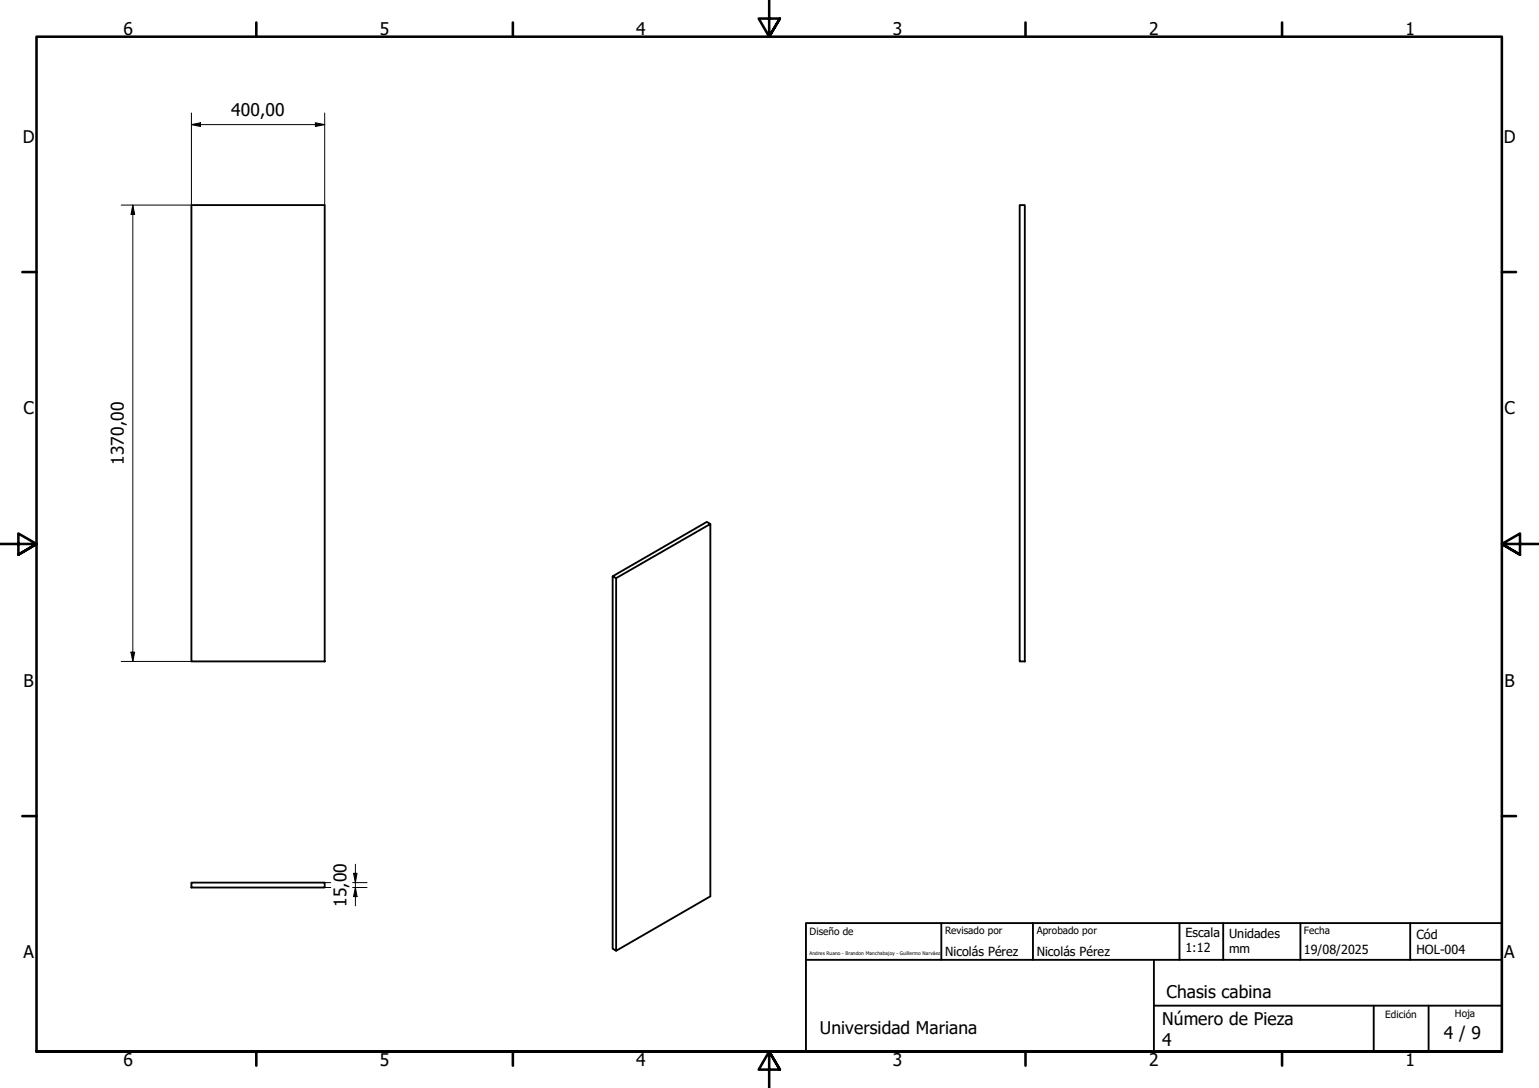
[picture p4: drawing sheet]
<svg xmlns="http://www.w3.org/2000/svg" width="420mm" height="297mm" viewBox="0 0 420 297" stroke-linecap="round" stroke-linejoin="round" font-family="sans-serif">
<!-- layer: Visible (ISO) -->
<path d="M52.3 56h36.3v124.6h-36.3zM278.4 56h1.4v124.6h-1.4zM167.3 157.3v101.7l.9 .6v-101.8M193.9 143.1l-25.7 14.7-.9-.5 25.7-14.8 .9 .6v101.6l-25.7 14.9M52.3 241h36.3v1.3h-36.3z" fill="none" stroke="#000" stroke-width=".51"/>
<!-- layer: Borde (ISO) -->
<g fill="none" stroke="#000" stroke-width=".7">
<path d="M70 6.1v3.9M140 6.1v3.9M210 0v10l-2.9-4.9h5.8l-2.9 4.9 2.9-4.9M280 6.1v3.9M350 6.1v3.9M6.1 74.3h3.9M410 74.3h3.9M0 148.5h10l-5-2.8v5.7l5-2.9-5 2.9M420 148.5h-10l5-2.8v5.7l-5-2.9 5 2.9M6.1 222.8h3.9M410 222.8h3.9M10 287.1v-277.1h400v277.1h-400h400"/>
<path d="M70 287.1v3.8M140 287.1v3.8M212.9 292l-2.9-4.9 2.9 4.9h-5.8l2.9-4.9v9.9M280 287.1v3.8M350 287.1v3.8"/>
</g>
<path d="M220 252h190v35.1h-190zM257 252v10.1M282 252v10.1M322 252v10.1M333.9 252v10.1M355 252v10.1M385 252v10.1M220 262.1h190M315 274.6h95M315 262.1v25M375 274.6v12.5M390 274.6v12.5" fill="none" stroke="#000" stroke-width=".51"/>
<!-- layer: Cota (ISO) -->
<g fill="none" stroke="#000" stroke-width=".27">
<path d="M52.3 34l2.4-.5v1zM52.3 34h36.3M52.3 30.8v25.2h-19.2M86.1 33.5l2.5 .5-2.5 .5zM88.6 30.8v25.2M36.3 56l.5 2.5h-1zM36.3 56v124.6M35.8 178h1l-.5 2.6zM33.1 180.6h19.2M96.5 238.4h1l-.5 2.6zM97 236v11.3M88.6 241h1.7"/>
<path d="M88.6 242.3h1.7M96.3 241h3.9M96.3 242.3h3.9M97 242.3l.5 2.5h-1z"/>
</g>
<path d="M52.3 34l2.4-.5v1zM86.1 33.5l2.5 .5-2.5 .5zM36.3 56l.5 2.5h-1zM35.8 178h1l-.5 2.6zM96.5 238.4h1l-.5 2.6zM97 242.3l.5 2.5h-1z" fill="#000"/>
<g font-size="4.8">
<text x="33.7" y="9.6">6</text>
<text x="103.7" y="9.6">5</text>
<text x="173.7" y="9.6">4</text>
<text x="243.7" y="9.6">3</text>
<text x="313.7" y="9.6">2</text>
<text x="383.7" y="9.6">1</text>
<text x="63.1" y="31.6">400,00</text>
<text x="6.2" y="38.9">D</text>
<text x="410.5" y="38.9">D</text>
<text x="6.4" y="113.1">C</text>
<text x="410.7" y="113.1">C</text>
<text x="33.8" y="126.9" transform="rotate(-90 33.8 126.9)">1370,00</text>
<text x="6.4" y="187.4">B</text>
<text x="410.7" y="187.4">B</text>
<text x="94.6" y="247.6" transform="rotate(-90 94.6 247.6)">15,00</text>
<text x="6.4" y="261.7">A</text>
<text x="410.7" y="261.7">A</text>
<text x="318.5" y="272.5">Chasis cabina</text>
<text x="317.2" y="279.7">Número de Pieza</text>
<text x="223.8" y="282.2">Universidad Mariana</text>
<text x="317.2" y="285.5">4</text>
<text x="394.2" y="283.8">4 / 9</text>
<text x="33.7" y="290.9">6</text>
<text x="103.7" y="290.9">5</text>
<text x="173.7" y="290.9">4</text>
<text x="243.7" y="290.9">3</text>
<text x="313.7" y="290.9">2</text>
<text x="383.7" y="290.9">1</text>
</g>
<g font-size="3.4">
<text x="323.7" y="255.9">Escala</text>
<text x="335.5" y="256.1">Unidades</text>
<text x="386.7" y="256.3">Cód</text>
<text x="258" y="261">Nicolás Pérez</text>
<text x="283" y="261">Nicolás Pérez</text>
<text x="323.7" y="260">1:12</text>
<text x="335.5" y="260.3">mm</text>
<text x="356" y="260.5">19/08/2025</text>
<text x="386.7" y="260.5">HOL-004</text>
</g>
<g font-size="2.7">
<text x="221" y="255.3">Diseño de</text>
<text x="258" y="255.1">Revisado por</text>
<text x="283" y="255.1">Aprobado por</text>
<text x="356" y="255.1">Fecha</text>
<text x="378.2" y="277.8">Edición</text>
<text x="397.2" y="277.5">Hoja</text>
</g>
<text font-size="1.3" x="221" y="260.8">Andres Ruano - Brandon Manchabajoy - Guillermo Narváez</text>
</svg>
